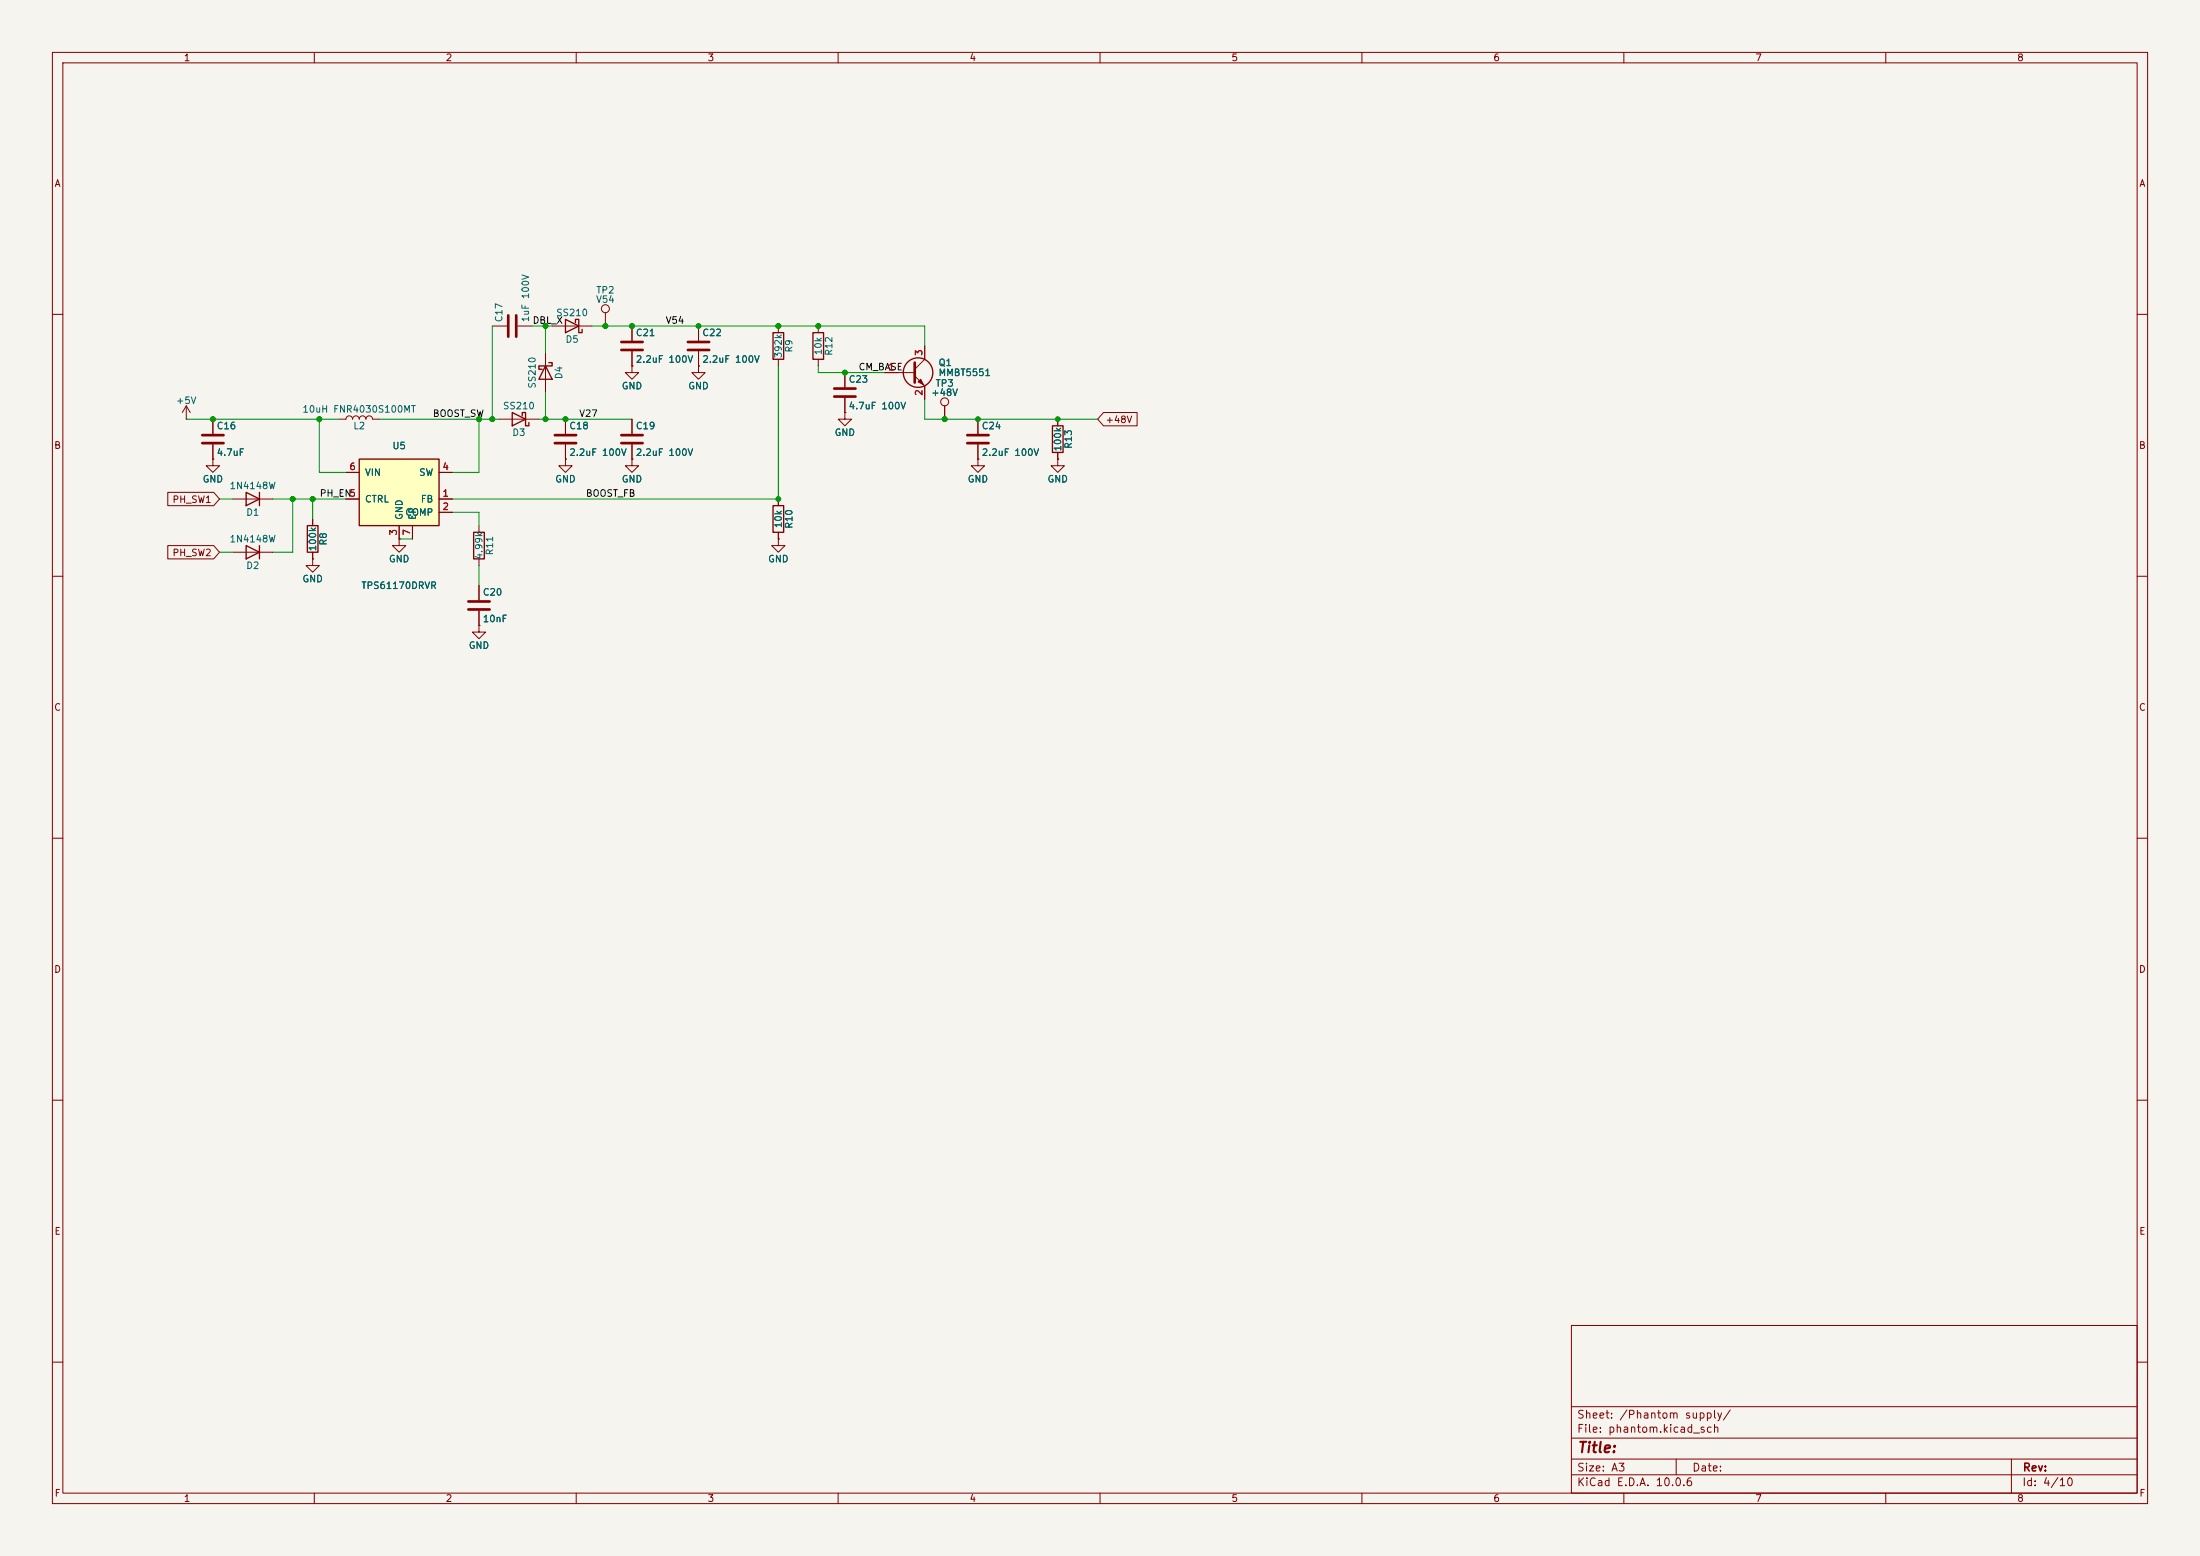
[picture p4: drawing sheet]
<svg xmlns="http://www.w3.org/2000/svg" width="420mm" height="297mm" viewBox="0 0 420 297" stroke-linecap="round" stroke-linejoin="round" font-family="sans-serif">
<path d="M0 0h420v297h-420z" fill="#f5f4ef" stroke="#f5f4ef" stroke-width=".19"/>
<g fill="none" stroke="#840000" stroke-width=".19">
<path d="M10 10h400v277h-400zM12 12h396v273h-396zM60 10v2M110 10v2M160 10v2M210 10v2M260 10v2M310 10v2M360 10v2M10 60h2M35.6 77.5l-.8 1.2M35.6 77.5l.7 1.2"/>
<path d="M35.6 77.5v2.5M94 62.2h2.8M98.8 62.2h2.8M105.4 62.2h7.6M156.2 62.2v1.3M156.2 68.6v1.3M161.3 78.7v1.3h1.3l-1.3 1.3-1.3-1.3h1.3M161.3 78.7h.1M161.3 71.1v2.8M161.3 75.9v2.8M168.9 71.1h5.7M174.6 71.8l1.9 1.9v2.5"/>
<path d="M176.5 66v2.6l-1.9 1.9M180.3 77.5v2.5M408 60h2M35.6 80h.1M40.6 87.6v1.3h1.3l-1.3 1.3-1.2-1.3h1.2M40.6 87.6h.1M40.6 80v2.8M40.6 84.8v2.8M44.4 95.3h7.7M59.7 99.1v1.2M64.8 80h1.2a.64 .64 0 0 1 .7-.6 .64 .64 0 0 1 .6 .6 .64 .64 0 0 1 .6-.6 .64 .64 0 0 1 .7 .6 .64 .64 0 0 1 .6-.6 .64 .64 0 0 1 .6 .6 .64 .64 0 0 1 .7-.6 .64 .64 0 0 1 .6 .6h1.3M95.2 80h7.7"/>
<path d="M148.6 95.3v1.2M186.7 87.6v1.3h1.3l-1.3 1.3-1.3-1.3h1.3M186.7 87.6h.1M186.7 80v2.8M186.7 84.8v2.8M201.9 87.6v1.3h1.3l-1.3 1.3-1.2-1.3h1.2M201.9 87.6h.1M201.9 80v1.3M201.9 86.4v1.2M10 110h2M44.4 105.4h7.7M59.7 106.7v1.3h1.3l-1.3 1.2-1.3-1.2h1.3"/>
<path d="M59.7 106.7h.1M59.7 105.4v1.3M76.2 102.9v1.2h1.3l-1.3 1.3-1.3-1.3h1.3M76.2 102.9h.1M148.6 102.9v1.2h1.3l-1.3 1.3-1.3-1.3h1.3M148.6 102.9h.1M148.6 101.6v1.3M408 110h2M10 160h2M408 160h2M10 210h2M408 210h2"/>
<path d="M300 253h108v32h-108zM10 260h2M300 278.5h108M300 274.5h108M300 268.5h108M320 278.5v3M384 278.5v6.5M408 260h2M60 285v2M110 285v2M160 285v2M210 285v2"/>
<path d="M260 285v2M300 281.5h108M310 285v2M360 285v2"/>
<circle cx="180.3" cy="76.7" r=".76"/>
</g>
<path d="M97 60.2v4.1M98.6 60.2v4.1M159.3 74.2h4M159.3 75.7h4M174.6 69.2v3.8M38.6 83.1h4.1M38.6 84.6h4.1M184.7 83.1h4M184.7 84.6h4" fill="none" stroke="#840000" stroke-width=".51"/>
<g fill="none" stroke="#840000" stroke-width=".25">
<path d="M97.8 78.7l2.5 1.3-2.5 1.3zM99.7 79.4v-.7h.6v2.6h.7v-.7M107.9 61l2.6 1.2-2.6 1.3zM109.9 61.6v-.6h.6v2.5h.6v-.6M155.2 63.5h2v5.1h-2zM47 94l2.5 1.3-2.5 1.2zM49.5 94v2.5M147.6 96.5h2v5.1h-2zM200.9 81.3h2v5.1h-2zM47 104.1l2.5 1.3-2.5 1.3zM49.5 104.1v2.6M58.7 100.3h2v5.1h-2z"/>
<circle cx="175.3" cy="71.1" r="2.82"/>
</g>
<path d="M175.3 72.9l.5-.5 .5 1z" fill="#840000" stroke="#840000" stroke-width=".19"/>
<path d="M68.6 87.6h15.2v12.7h-15.2z" fill="#ffffc2"/>
<path d="M104.1 69.9l1.3 2.5h-2.5zM104.8 69.2h.6v.7h-2.5v.6h.6M147.6 63.5h2v5.1h-2zM68.6 87.6h15.2v12.7h-15.2zM90.4 101.6h2.1v5.1h-2.1z" fill="none" stroke="#840000" stroke-width=".25"/>
<g fill="none" stroke="#840000" stroke-width=".19">
<path d="M115.6 59.7v2.5M104.1 67.3v7.6M120.6 69.9v1.2h1.3l-1.3 1.3-1.2-1.3h1.2M120.6 69.9h.1M120.6 62.2v2.8M120.6 67.1v2.8M133.3 69.9v1.2h1.3l-1.3 1.3-1.2-1.3h1.2M133.3 69.9h.1M133.3 62.2v2.8M133.3 67.1v2.8M148.6 62.2v1.3M148.6 68.6v1.3"/>
<path d="M161.3 78.7h.1M161.3 71.1v2.8M161.3 75.9v2.8M168.9 71.1h2.5M176.5 66v2.6M176.5 73.7v2.5M180.3 77.5v2.5M210.7 78.7h6.4v2.6h-6.4l-1.2-1.3zM32 94h8.8l1.1 1.3-1.1 1.2h-8.8zM40.6 87.6h.1M40.6 80v2.8M40.6 84.8v2.8"/>
<path d="M59.7 99.1v1.2M66 95.3h2.6M66 90.2h2.6M83.8 95.3h2.6M83.8 97.8h2.6M83.8 90.2h2.6M107.9 87.6v1.3h1.3l-1.3 1.3-1.2-1.3h1.2M107.9 87.6h.1M107.9 80v2.8M107.9 84.8v2.8M120.6 87.6v1.3h1.3l-1.3 1.3-1.2-1.3h1.2M120.6 87.6h.1"/>
<path d="M120.6 80v2.8M120.6 84.8v2.8M148.6 95.3v1.2M186.7 87.6h.1M186.7 80v2.8M186.7 84.8v2.8M201.9 87.6h.1M201.9 80v1.3M201.9 86.4v1.2M32 104.1h8.8l1.1 1.3-1.1 1.3h-8.8zM59.7 106.7h.1M59.7 105.4v1.3"/>
<path d="M76.2 102.9h.1M76.2 100.3v2.6M78.7 100.3v2.6M91.4 119.4v1.3h1.3l-1.3 1.2-1.2-1.2h1.2M91.4 119.4h.1M91.4 100.3v1.3M91.4 106.7v1.3M91.4 111.8v2.8M91.4 116.6v2.8M148.6 102.9h.1M148.6 101.6v1.3"/>
<circle cx="115.6" cy="58.9" r=".76"/>
</g>
<path d="M118.6 65.3h4.1M118.6 66.8h4.1M131.3 65.3h4.1M131.3 66.8h4.1M105.9 83.1h4.1M105.9 84.6h4.1M118.6 83.1h4.1M118.6 84.6h4.1M89.4 114.8h4.1M89.4 116.3h4.1" fill="none" stroke="#840000" stroke-width=".51"/>
<g fill="none" stroke="#009600" stroke-width=".19">
<path d="M94 62.2v17.8M101.6 62.2h3.8M104.1 62.2v5.1M104.1 74.9v5.1M113 62.2h63.5v3.8M148.6 69.9v25.4h-62.2M156.2 69.9v1.2h12.7M176.5 76.2v3.8h33M35.6 80h29.2M41.9 95.3h2.5M52.1 95.3h13.9M55.9 95.3v10.1h-3.8"/>
<path d="M59.7 95.3v3.8M61 80v10.2h5M72.4 80h22.8M86.4 97.8h5v2.5M91.4 80v10.2h-5M102.9 80h17.7M41.9 105.4h2.5M76.2 102.9h2.5M91.4 108v3.8"/>
</g>
<g fill="#009600" stroke="#009600" stroke-width=".19">
<circle cx="59.7" cy="95.3" r=".46"/>
<circle cx="61" cy="80" r=".46"/>
<circle cx="55.9" cy="95.3" r=".46"/>
<circle cx="40.6" cy="80" r=".46"/>
<circle cx="201.9" cy="80" r=".46"/>
<circle cx="161.3" cy="71.1" r=".46"/>
<circle cx="148.6" cy="95.3" r=".46"/>
<circle cx="180.3" cy="80" r=".46"/>
<circle cx="186.7" cy="80" r=".46"/>
<circle cx="107.9" cy="80" r=".46"/>
<circle cx="91.4" cy="80" r=".46"/>
<circle cx="94" cy="80" r=".46"/>
<circle cx="104.1" cy="80" r=".46"/>
<circle cx="115.6" cy="62.2" r=".46"/>
<circle cx="120.6" cy="62.2" r=".46"/>
<circle cx="148.6" cy="62.2" r=".46"/>
<circle cx="156.2" cy="62.2" r=".46"/>
<circle cx="133.3" cy="62.2" r=".46"/>
<circle cx="104.1" cy="62.2" r=".46"/>
</g>
<text font-size="2" fill="#840000" x="301" y="277.8">Title:</text>
<g font-size="1.5" fill="#840000">
<text x="300.9" y="273.8">File: phantom.kicad_sch</text>
<text x="300.9" y="271.1">Sheet: /Phantom supply/</text>
<text x="300.9" y="281.2">Size: A3</text>
<text x="322.9" y="281.2">Date:</text>
<text x="386" y="281.2">Rev:</text>
<text x="300.9" y="284">KiCad E.D.A. 10.0.6</text>
<text x="385.9" y="284">Id: 4/10</text>
</g>
<g font-size="1.3" fill="#840000">
<text x="35" y="12">1</text>
<text x="85" y="12">2</text>
<text x="135" y="12">3</text>
<text x="185" y="12">4</text>
<text x="235" y="12">5</text>
<text x="285" y="12">6</text>
<text x="335" y="12">7</text>
<text x="385" y="12">8</text>
<text x="10.3" y="36">A</text>
<text x="408.3" y="36">A</text>
<text x="211" y="81.1">+48V</text>
<text x="10.2" y="86">B</text>
<text x="408.2" y="86">B</text>
<text x="32.8" y="96.3">PH_SW1</text>
<text x="32.8" y="106.5">PH_SW2</text>
<text x="10.2" y="136">C</text>
<text x="408.2" y="136">C</text>
<text x="10.2" y="186">D</text>
<text x="408.2" y="186">D</text>
<text x="10.3" y="236">E</text>
<text x="408.3" y="236">E</text>
<text x="10.3" y="286">F</text>
<text x="35" y="287">1</text>
<text x="85" y="287">2</text>
<text x="135" y="287">3</text>
<text x="185" y="287">4</text>
<text x="235" y="287">5</text>
<text x="285" y="287">6</text>
<text x="335" y="287">7</text>
<text x="385" y="287">8</text>
<text x="408.3" y="286">F</text>
</g>
<g font-size="1.3" fill="#006464">
<text x="113.7" y="58.1">V54</text>
<text x="113.7" y="56.3">TP2</text>
<text x="96.2" y="61.6" transform="rotate(-90 96.2 61.6)">C17</text>
<text x="101.3" y="61.6" transform="rotate(-90 101.3 61.6)">1uF 100V</text>
<text x="106.1" y="60.7">SS210</text>
<text x="107.9" y="65.7">D5</text>
<text x="121.3" y="64.5">C21</text>
<text x="134" y="64.5">C22</text>
<text x="121.3" y="69.5">2.2uF 100V</text>
<text x="134" y="69.5">2.2uF 100V</text>
<text x="149.6" y="68.5" transform="rotate(-90 149.6 68.5)">392k</text>
<text x="151.6" y="67.4" transform="rotate(-90 151.6 67.4)">R9</text>
<text x="157.2" y="67.9" transform="rotate(-90 157.2 67.9)">10k</text>
<text x="159.2" y="68" transform="rotate(-90 159.2 68)">R12</text>
<text x="179.1" y="70.2">Q1</text>
<text x="33.5" y="77.4">+5V</text>
<text x="102.6" y="74.3" transform="rotate(-90 102.6 74.3)">SS210</text>
<text x="107.6" y="72.5" transform="rotate(-90 107.6 72.5)">D4</text>
<text x="118.6" y="74.6">GND</text>
<text x="131.3" y="74.6">GND</text>
<text x="161.9" y="73.4">C23</text>
<text x="177.7" y="75.9">+48V</text>
<text x="178.5" y="74.1">TP3</text>
<text x="179.1" y="72.1">MMBT5551</text>
<text x="41.3" y="82.2">C16</text>
<text x="57.6" y="79.1">10uH FNR4030S100MT</text>
<text x="67.3" y="82.2">L2</text>
<text x="95.9" y="78.4">SS210</text>
<text x="97.7" y="83.5">D3</text>
<text x="108.6" y="82.2">C18</text>
<text x="121.3" y="82.2">C19</text>
<text x="159.2" y="83.5">GND</text>
<text x="161.9" y="78.4">4.7uF 100V</text>
<text x="187.3" y="82.2">C24</text>
<text x="41.3" y="87.3">4.7uF</text>
<text x="74.8" y="86.1">U5</text>
<text x="108.6" y="87.3">2.2uF 100V</text>
<text x="121.3" y="87.3">2.2uF 100V</text>
<text x="187.3" y="87.3">2.2uF 100V</text>
<text x="202.9" y="86.3" transform="rotate(-90 202.9 86.3)">100k</text>
<text x="204.9" y="85.8" transform="rotate(-90 204.9 85.8)">R13</text>
<text x="38.6" y="92.4">GND</text>
<text x="43.7" y="93.7">1N4148W</text>
<text x="69.6" y="91.1">VIN</text>
<text x="79.9" y="91.1">SW</text>
<text x="105.9" y="92.4">GND</text>
<text x="118.6" y="92.4">GND</text>
<text x="184.6" y="92.4">GND</text>
<text x="199.9" y="92.4">GND</text>
<text x="46.9" y="98.8">D1</text>
<text x="69.6" y="96.2">CTRL</text>
<text x="77.2" y="99.3" transform="rotate(-90 77.2 99.3)">GND</text>
<text x="77.3" y="98.8">COMP</text>
<text x="79.7" y="99.3" transform="rotate(-90 79.7 99.3)">EP</text>
<text x="80.2" y="96.2">FB</text>
<text x="149.6" y="100.9" transform="rotate(-90 149.6 100.9)">10k</text>
<text x="151.6" y="101" transform="rotate(-90 151.6 101)">R10</text>
<text x="43.7" y="103.8">1N4148W</text>
<text x="60.7" y="105.3" transform="rotate(-90 60.7 105.3)">100k</text>
<text x="62.7" y="104.2" transform="rotate(-90 62.7 104.2)">R8</text>
<text x="74.1" y="107.6">GND</text>
<text x="92.4" y="106.9" transform="rotate(-90 92.4 106.9)">4.99k</text>
<text x="94.4" y="106.1" transform="rotate(-90 94.4 106.1)">R11</text>
<text x="146.5" y="107.6">GND</text>
<text x="46.9" y="108.9">D2</text>
<text x="57.6" y="111.5">GND</text>
<text x="68.9" y="112.7">TPS61170DRVR</text>
<text x="92.1" y="114">C20</text>
<text x="92.1" y="119.1">10nF</text>
<text x="89.4" y="124.2">GND</text>
</g>
<g font-size="1.3" fill="#0f0f0f">
<text x="101.6" y="62.1">DBL_X</text>
<text x="127" y="62.1">V54</text>
<text x="163.8" y="71">CM_BASE</text>
<text x="82.5" y="79.9">BOOST_SW</text>
<text x="110.5" y="79.9">V27</text>
<text x="60.9" y="95.1">PH_EN</text>
<text x="111.7" y="95.1">BOOST_FB</text>
</g>
<g font-size="1.3" fill="#a90000">
<text x="169.4" y="71">1</text>
<text x="176.4" y="68" transform="rotate(-90 176.4 68)">3</text>
<text x="176.4" y="75.7" transform="rotate(-90 176.4 75.7)">2</text>
<text x="66.6" y="95.1">5</text>
<text x="66.6" y="90">6</text>
<text x="84.4" y="95.1">1</text>
<text x="84.4" y="90">4</text>
<text x="84.4" y="97.7">2</text>
<text x="76.1" y="102.3" transform="rotate(-90 76.1 102.3)">3</text>
<text x="78.6" y="102.3" transform="rotate(-90 78.6 102.3)">7</text>
</g>
</svg>
